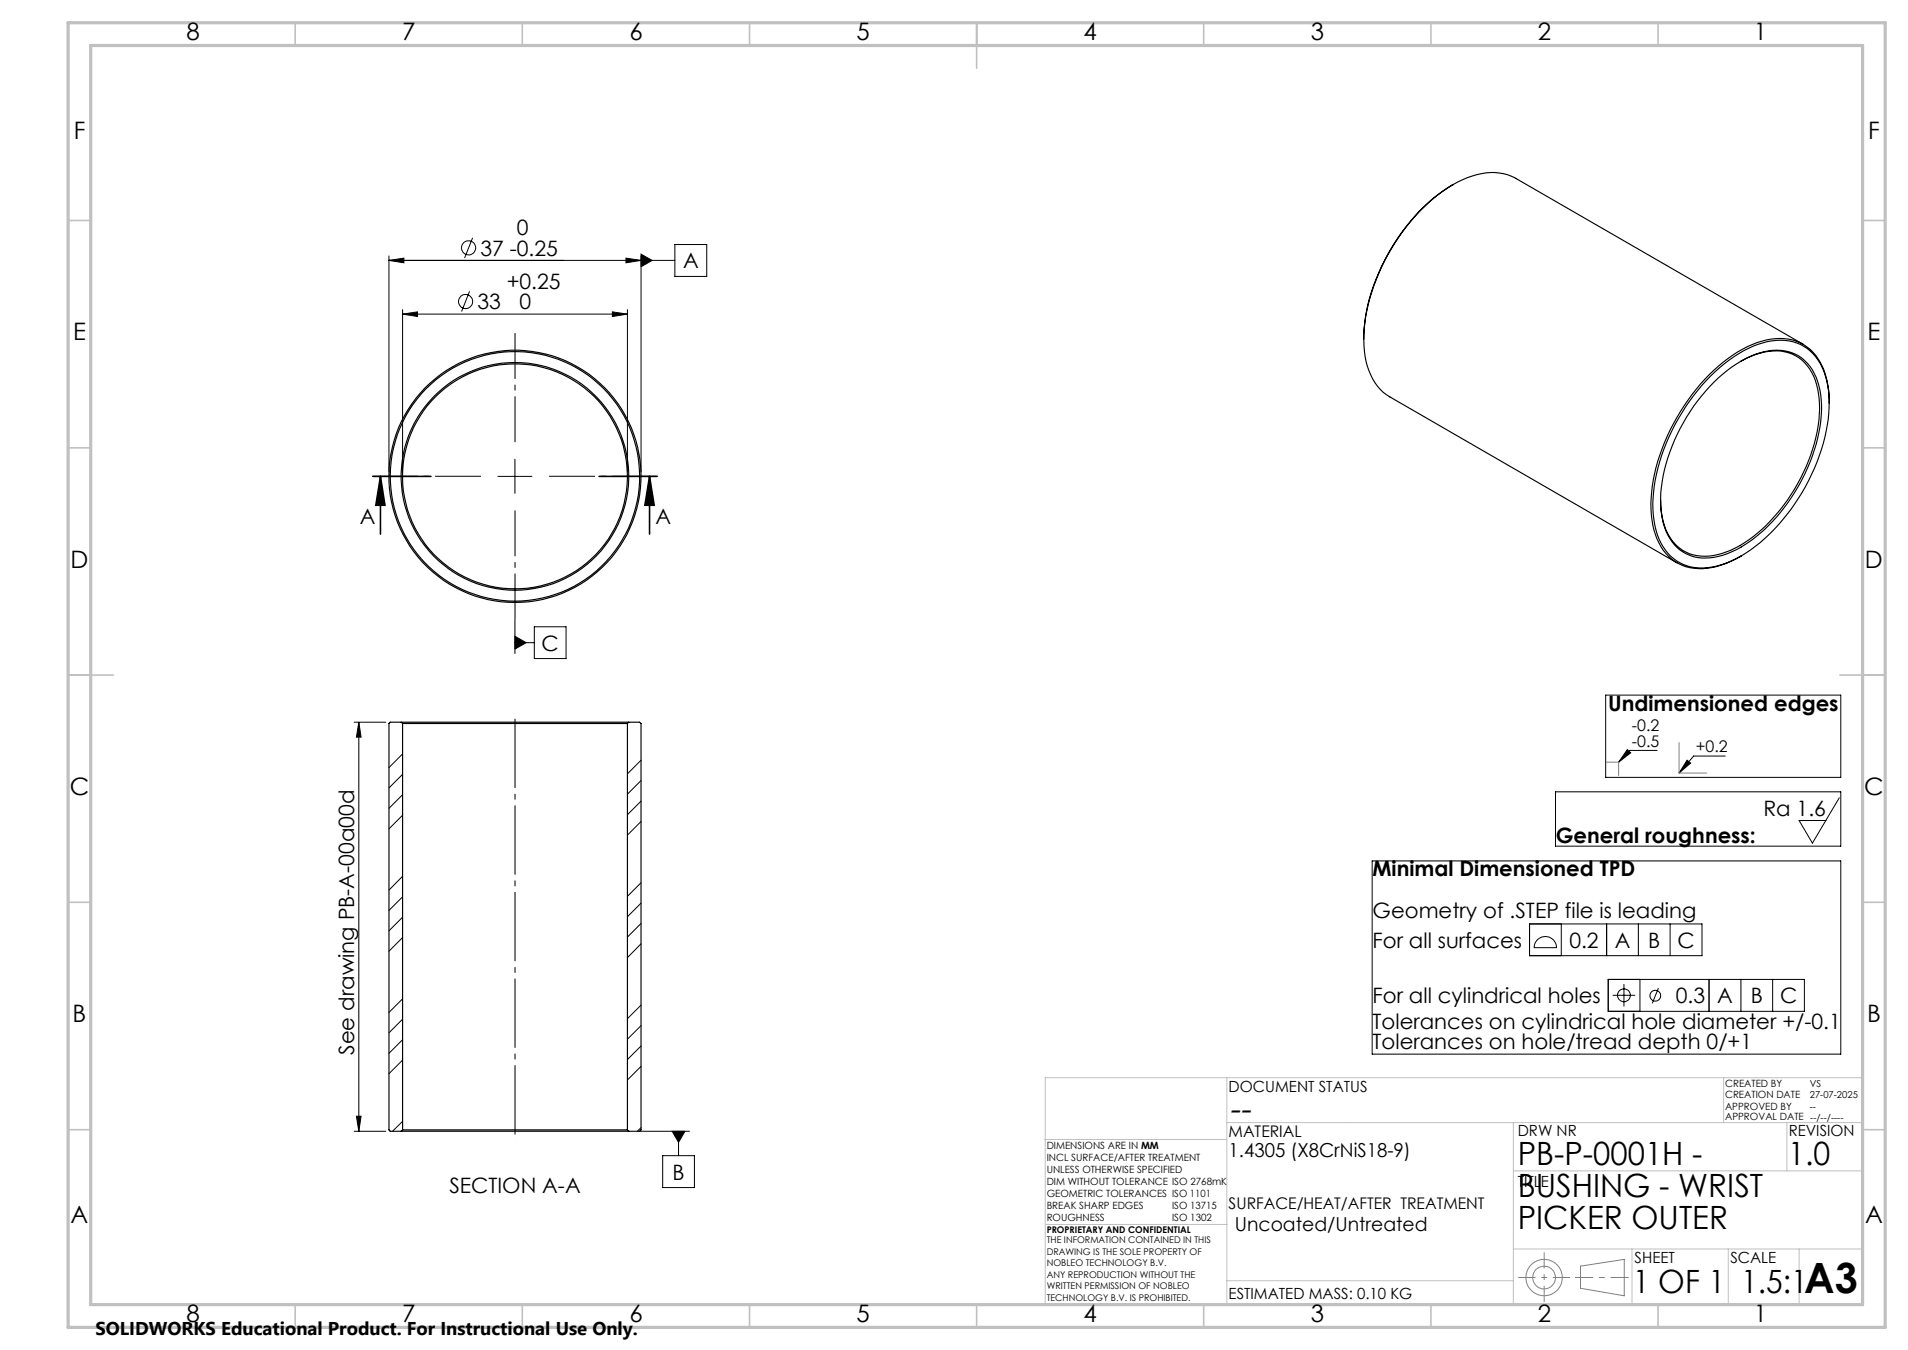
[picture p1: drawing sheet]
<svg xmlns="http://www.w3.org/2000/svg" width="420mm" height="297mm" viewBox="0 0 420 297" stroke-linecap="round" stroke-linejoin="round" font-family="sans-serif">
<g fill="none" stroke="#000" stroke-width=".22">
<path d="M85.6 57.3l3.3-.5v1zM85.6 56.3v47.5M85.6 57.3h63M104 52.3l-1.7 4.5M137.8 56.8l3.3 .5-3.3 .5zM141.1 55.9l2.4 1.4-2.4 1.4zM141.1 56.3v47.5M148.6 53.8h7v7h-7zM88.6 69.1l3.3-.5v1zM88.6 68.1v35.7M88.6 69.1h49.5M103.4 64.1l-1.8 4.4"/>
<path d="M134.8 68.6l3.3 .5-3.3 .5zM138.1 68.1v35.7M109.6 104.8h7.5M113.3 101v7.5M113.3 140l2.5 1.4-2.5 1.4zM113.3 136.3v7.5M117.6 137.9h7v7h-7zM78 158.9h6.9M79 158.9l.5 3.3h-1zM79 158.9v90M113.3 141.4h4.3M353.4 152.9h51.8v18.1h-51.8z"/>
<path d="M88.6 165.9l-3 3M88.6 170.4l-3 3M88.6 174.8l-3 3M88.6 179.3l-3 3M141.1 167.2l-3 3M141.1 171.7l-3 3M141.1 176.2l-3 3M342.4 174.2h62.8v12h-62.8zM358.2 164.9l.8 .7-2.7 2.1zM364.8 165.1h-6l-2.5 2.6M371.4 167.2l.7 .7-2.5 2.2zM379.8 166.3h-7l-3.2 3.8"/>
<path d="M404.9 175.5l-5.9 10-3-5h5.9M88.6 192.8l-3 3M88.6 197.3l-3 3M141.1 180.7l-3 3M141.1 194.2l-3 3M141.1 198.7l-3 3M302 189.4h103.2v42.5h-103.2zM88.6 219.7l-3 3M88.6 201.8l-3 3M88.6 206.3l-3 3M141.1 203.2l-3 3M141.1 207.6l-3 3.1"/>
<path d="M336.7 203.3h37.9v7h-37.9zM338.3 206.8a2.45 2.45 0 0 1 2.8-.6 2.45 2.45 0 0 1 1.5 2.3h-4.9a2.48 2.48 0 0 1 .6-1.7zM343.7 203.3v7M353.7 203.3v7M354 215.5h43.2v7h-43.2zM355 219h4.9M357.5 216.5v4.9M360.6 203.3v7M361 215.5v7M365.1 217.4l-1.4 3.3M367.6 203.3v7M376.2 215.5v7"/>
<path d="M383.2 215.5v7M390.2 215.5v7M88.6 224.2l-3 3M88.6 228.7l-3 3M88.6 233.2l-3 3M141.1 221.1l-3 3M141.1 225.6l-3 3M141.1 230.1l-3 3M141.1 234.6l-3 3M78 248.9h6.9M78.5 245.6h1l-.5 3.3zM88.6 246.7l-2.2 2.2"/>
<path d="M140.8 248.9h11M141.1 248.1l-.8 .8M145.9 254.2h7v7.1h-7zM148 248.9h2.8l-1.4 2.4zM149.4 248.9v5.3"/>
<circle cx="103.2" cy="54.5" r="1.55"/>
<circle cx="102.5" cy="66.3" r="1.56"/>
<circle cx="357.5" cy="219" r="1.41"/>
<circle cx="364.4" cy="219.1" r="1.19"/>
</g>
<g fill="none" stroke="#808080" stroke-width=".22">
<path d="M353.6 167.7h2.7v2.9M369.6 163.4v6.7h6.1M347.9 278.5l9.6-1.4v8l-9.6-1.7z"/>
<circle cx="339.9" cy="281" r="2.51"/>
<circle cx="339.9" cy="281.1" r="4"/>
</g>
<path d="M334.2 281h11.4" fill="none" stroke="#808080" stroke-width=".22" stroke-dasharray="15.2 1.3 1.3 1.3" stroke-dashoffset="11.4" stroke-linecap="butt"/>
<path d="M339.9 275.5v10.9" fill="none" stroke="#808080" stroke-width=".22" stroke-dasharray="15.2 1.3 1.3 1.3" stroke-dashoffset="11.7" stroke-linecap="butt"/>
<path d="M346.7 281h11.8" fill="none" stroke="#808080" stroke-width=".22" stroke-dasharray="15.2 1.3 1.3 1.3" stroke-dashoffset="11.2" stroke-linecap="butt"/>
<g fill="none" stroke="#c0c0c0" stroke-width=".22">
<path d="M270.1 237.1v49.9M379.4 237.1v9.9M410.1 237.1h-180v49.9M230 250.7h40M270.1 247h140M333.1 257.6h77M333.1 247v40M393.3 247v10.6M230.2 269.4h39.9M333.1 274.8h77M359.2 274.8v12.2M380.4 274.8v12.2"/>
<path d="M396 274.8v12.2M270.1 281.8h63"/>
</g>
<g fill="none" stroke="#c0c0c0" stroke-width=".35">
<path d="M65 5v5M115 5v5M165 5v5M215 5v10M265 5v5M315 5v5M365 5v5M15 48.5h5M410 48.5h5M15 98.5h5M410 98.5h5M15 148.5h10"/>
<path d="M405 148.5h10M15 198.5h5M410 198.5h5M15 248.5h5M410 248.5h5M65 287v5M115 287v5M165 287v5M215 287v5M265 287v5M315 287v5M365 287v5"/>
</g>
<path d="M15 5h400v287h-400zM20 10h390v277h-390z" fill="none" stroke="#c0c0c0" stroke-width=".7"/>
<g fill="#000">
<path d="M85.6 57.3l3.3-.5v1zM137.8 56.8l3.3 .5-3.3 .5zM88.6 69.1l3.3-.5v1zM134.8 68.6l3.3 .5-3.3 .5zM113.3 140l2.5 1.4-2.5 1.4zM141.1 55.9l2.4 1.4-2.4 1.4zM148 248.9l1.4 2.4 1.4-2.4z"/>
<path d="M143 104.8l1 6.4h-2zM83.7 104.8l1 6.4h-2z"/>
<path d="M79 158.9l.5 3.3h-1zM78.5 245.6h1l-.5 3.3z"/>
<path d="M371.4 167.2l.7 .7-2.5 2.2zM358.2 164.9l.8 .7-2.7 2.1z"/>
</g>
<g fill="none" stroke="#000" stroke-width=".25">
<path d="M319.8 40.6a43.1 43.1 0 0 0-17.4 22.3 29.4 29.4 0 0 0-1.4 17.7 11.1 11.1 0 0 0 4.9 6.7l63.2 36.5M319.8 40.6a15.4 15.4 0 0 1 12-2.2l1.6 .7 63.5 36.6M319.8 40.6a41.5 41.5 0 0 0-16.3 19.5 36.8 36.8 0 0 0-3.3 14.5M383.2 79.5a13.5 13.5 0 0 1 10.6-1.9 9.9 9.9 0 0 1 6.3 8 29.7 29.7 0 0 1-3.1 18.3 37.8 37.8 0 0 1-14 16.1 14.3 14.3 0 0 1-10.3 2.1 9.6 9.6 0 0 1-6.7-7.6l-.3-2.1-.2-2.4M376.5 82.8a26.2 26.2 0 0 1 13.5-7.8 10.1 10.1 0 0 1 11.8 7.8 27.8 27.8 0 0 1-.9 16.1 43.4 43.4 0 0 1-16.6 22.8 16.4 16.4 0 0 1-12 3 10.8 10.8 0 0 1-8.1-9.3 32.8 32.8 0 0 1 3.2-19.3 46.1 46.1 0 0 1 9.1-13.3zM377.3 84.1a22.7 22.7 0 0 1 12.8-7 9.1 9.1 0 0 1 10 6.8 26.1 26.1 0 0 1-1.2 16.5 38.3 38.3 0 0 1-16.7 20.5 12.4 12.4 0 0 1-10.9 1 11 11 0 0 1-5.6-8.9 32.3 32.3 0 0 1 4.2-18.7 39.9 39.9 0 0 1 7.4-10.2zM402.7 88.7a15.7 15.7 0 0 0-4.3-11.9 10.9 10.9 0 0 0-10.6-1.7 31.4 31.4 0 0 0-15.4 11.8 43 43 0 0 0-9 23.9 15.7 15.7 0 0 0 3.9 11.6 10.6 10.6 0 0 0 10.5 2.3l2-.7 3.5-1.7M88.3 158.9h50.1M88.3 158.9h-2.4l-.3 .3v89.4l.3 .3h2.4M88.3 158.9l.3 .3M88.6 159.2h49.5M88.6 159.2v89.4"/>
<path d="M138.1 159.2v89.4M138.4 158.9h2.4l.3 .3v89.4l-.3 .3h-2.4M138.4 158.9l-.3 .3M88.3 248.9h50.1M88.6 248.6h49.5M88.6 248.6l-.3 .3M138.1 248.6l.3 .3"/>
<circle cx="113.3" cy="104.8" r="25.1"/>
<circle cx="113.4" cy="104.8" r="27.5"/>
<circle cx="113.4" cy="104.8" r="24.7"/>
<circle cx="113.4" cy="104.8" r="27.7"/>
</g>
<path d="M82.2 104.8h12.7M83.7 104.8l1 6.4h-2zM83.7 104.8v12.7M131.9 104.8h12.7M143 104.8l1 6.4h-2zM143 104.8v12.7" fill="none" stroke="#000" stroke-width=".35"/>
<path d="M113.4 97.3v-24M105.9 104.8h-24M113.4 112.3v24M120.9 104.8h24" fill="none" stroke="#000" stroke-width=".22" stroke-dasharray="15.2 1.3 1.3 1.3" stroke-dashoffset="5.1" stroke-linecap="butt"/>
<path d="M113.4 250.9v-94" fill="none" stroke="#000" stroke-width=".22" stroke-dasharray="15.2 1.3 1.3 1.3" stroke-dashoffset="-1.3" stroke-linecap="butt"/>
<text font-size="9.2" x="397.2" y="284.5">A3</text>
<text font-size="7.3" x="270.4" y="246.3">--</text>
<g font-size="7.1">
<text x="334.1" y="256.2">PB-P-0001H -</text>
<text x="393.6" y="256.2">1.0</text>
<text x="334.1" y="263.3">BUSHING - WRIST</text>
<text x="334.1" y="270.3">PICKER OUTER</text>
<text x="359.4" y="284.5">1 OF 1</text>
<text x="383.3" y="284.5">1.5:1</text>
</g>
<g font-size="5.3">
<text x="41" y="8.9">8</text>
<text x="88.5" y="8.9">7</text>
<text x="138.5" y="8.9">6</text>
<text x="188.5" y="8.9">5</text>
<text x="238.5" y="8.9">4</text>
<text x="288.5" y="8.9">3</text>
<text x="338.5" y="8.9">2</text>
<text x="386" y="8.9">1</text>
<text x="16.2" y="30.7">F</text>
<text x="411.2" y="30.7">F</text>
<text x="16.1" y="74.9">E</text>
<text x="411.1" y="74.9">E</text>
<text x="15.5" y="124.9">D</text>
<text x="410.5" y="124.9">D</text>
<text x="15.4" y="174.9">C</text>
<text x="410.4" y="174.9">C</text>
<text x="16" y="224.9">B</text>
<text x="411" y="224.9">B</text>
<text x="15.5" y="269.2">A</text>
<text x="410.5" y="269.2">A</text>
<text x="41" y="290.9">8</text>
<text x="88.5" y="290.9">7</text>
<text x="138.5" y="290.9">6</text>
<text x="188.5" y="290.9">5</text>
<text x="238.5" y="290.9">4</text>
<text x="288.5" y="290.9">3</text>
<text x="338.5" y="290.9">2</text>
<text x="386" y="290.9">1</text>
</g>
<g font-size="4.7">
<text x="113.7" y="51.7">0</text>
<text x="105.7" y="56.2">37 -0.25</text>
<text x="150.4" y="59">A</text>
<text x="111.5" y="63.6">+0.25</text>
<text x="105.1" y="68">33</text>
<text x="114.4" y="68.1">0</text>
<text x="79.2" y="115.3">A</text>
<text x="144.3" y="115.3">A</text>
<text x="119.2" y="143.1">C</text>
<text x="354" y="156.4">Undimensioned edges</text>
<text x="388.2" y="179.5">Ra 1.6</text>
<text x="342.5" y="185.5">General roughness:</text>
<text x="302.1" y="192.8">Minimal Dimensioned TPD</text>
<text x="302.1" y="201.9">Geometry of .STEP file is leading</text>
<text x="302.1" y="208.5">For all surfaces</text>
<text x="345.5" y="208.5">0.2</text>
<text x="355.4" y="208.5">A</text>
<text x="362.8" y="208.5">B</text>
<text x="369.3" y="208.5">C</text>
<text x="302.1" y="220.7">For all cylindrical holes</text>
<text x="368.9" y="220.7">0.3</text>
<text x="378" y="220.7">A</text>
<text x="385.4" y="220.7">B</text>
<text x="391.8" y="220.7">C</text>
<text x="302.1" y="226.3">Tolerances on cylindrical hole diameter +/-0.1</text>
<text x="78" y="232.1" transform="rotate(-90 78 232.1)">See drawing PB-A-00a00d</text>
<text x="302.1" y="230.9">Tolerances on hole/tread depth 0/+1</text>
<text x="98.9" y="262.5">SECTION A-A</text>
<text x="148" y="259.5">B</text>
</g>
<g font-size="4.2">
<text x="270.4" y="254.6">1.4305 (X8CrNiS18-9)</text>
<text x="271.8" y="270.8">Uncoated/Untreated</text>
</g>
<text font-size="4.1" x="21" y="293.7">SOLIDWORKS Educational Product. For Instructional Use Only.</text>
<g font-size="3.5">
<text x="359.2" y="160.9">-0.2</text>
<text x="359.2" y="164.3">-0.5</text>
<text x="373.3" y="165.5">+0.2</text>
<text x="270.4" y="250.1">MATERIAL</text>
<text x="270.4" y="266">SURFACE/HEAT/AFTER TREATMENT</text>
</g>
<g font-size="3.4">
<text x="270.4" y="240.2">DOCUMENT STATUS</text>
<text x="334.1" y="250">DRW NR</text>
<text x="393.7" y="250">REVISION</text>
<text x="334.1" y="261.1">TITLE</text>
<text x="359.8" y="277.9">SHEET</text>
<text x="380.9" y="277.9">SCALE</text>
<text x="270.4" y="285.7">ESTIMATED MASS: 0.10 KG</text>
</g>
<g font-size="2.2">
<text x="379.7" y="239.1">CREATED BY</text>
<text x="379.7" y="244.2">APPROVED BY</text>
<text x="379.7" y="241.6">CREATION DATE</text>
<text x="379.7" y="246.5">APPROVAL DATE --/--/----</text>
<text x="230.4" y="252.7">DIMENSIONS ARE IN MM</text>
<text x="230.4" y="255.4">INCL SURFACE/AFTER TREATMENT</text>
<text x="230.4" y="258">UNLESS OTHERWISE SPECIFIED</text>
<text x="230.4" y="260.7">DIM WITHOUT TOLERANCE ISO 2768mK</text>
<text x="230.4" y="263.3">GEOMETRIC TOLERANCES ISO 1101</text>
<text x="230.4" y="266">BREAK SHARP EDGES</text>
<text x="230.4" y="268.6">ROUGHNESS</text>
<text x="258" y="266">ISO 13715</text>
<text x="258" y="268.7">ISO 1302</text>
</g>
<g font-size="2.1">
<text x="398.4" y="239.1">VS</text>
<text x="398.4" y="244.2">--</text>
<text x="398.4" y="241.7">27-07-2025</text>
</g>
<g font-size="2">
<text x="230.4" y="271.3">PROPRIETARY AND CONFIDENTIAL</text>
<text x="230.4" y="273.5">THE INFORMATION CONTAINED IN THIS</text>
<text x="230.4" y="276.1">DRAWING IS THE SOLE PROPERTY OF</text>
<text x="230.4" y="278.6">NOBLEO TECHNOLOGY B.V.</text>
<text x="230.4" y="281.1">ANY REPRODUCTION WITHOUT THE</text>
<text x="230.4" y="283.6">WRITTEN PERMISSION OF NOBLEO</text>
<text x="230.4" y="286.2">TECHNOLOGY B.V. IS PROHIBITED.</text>
</g>
</svg>
